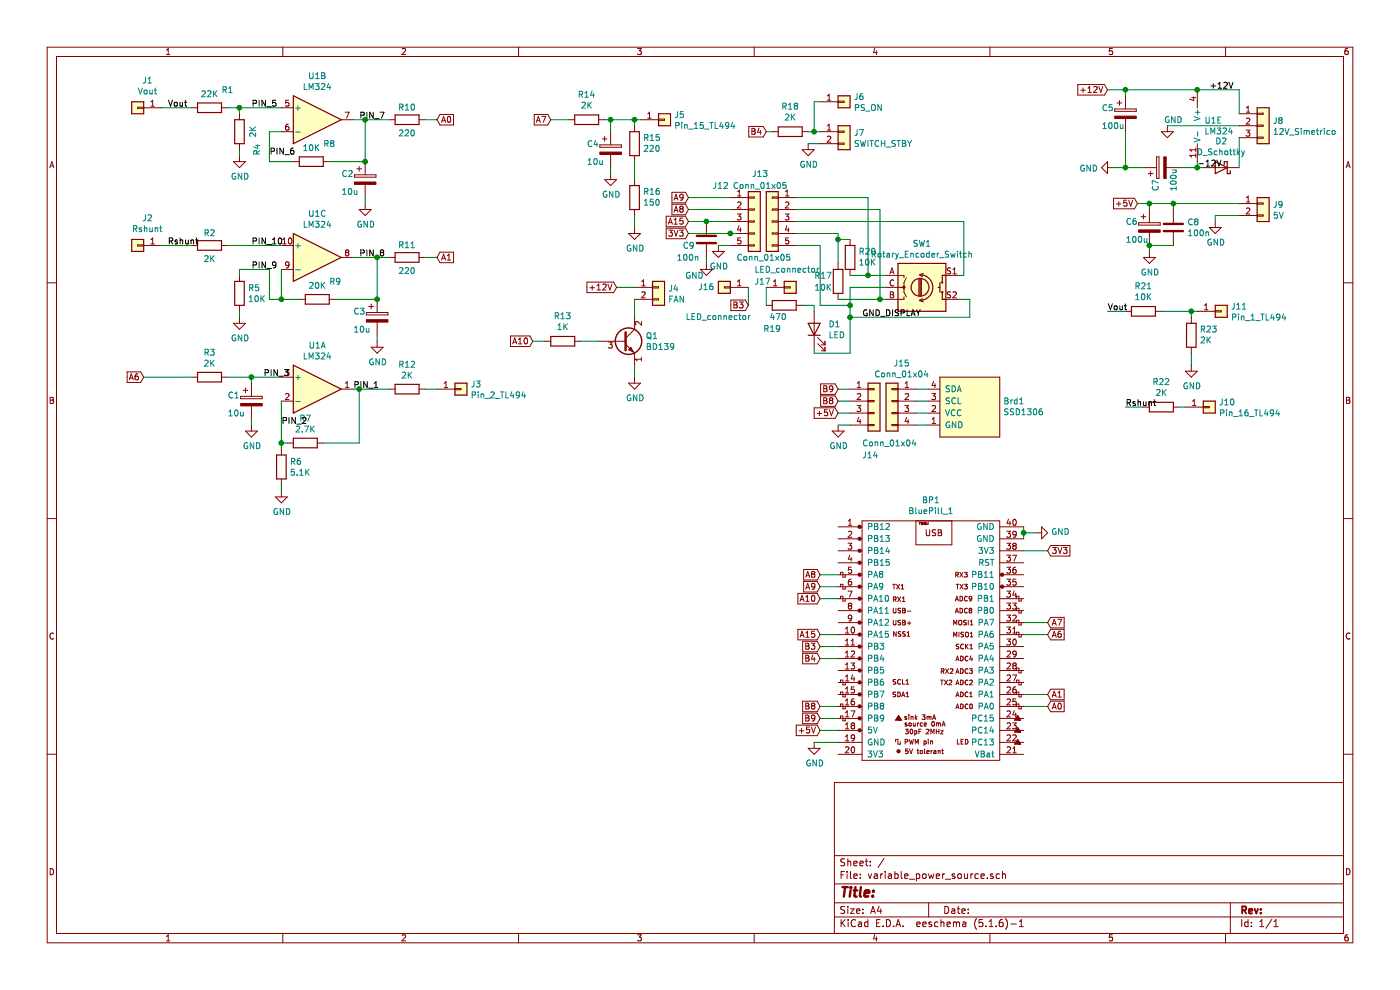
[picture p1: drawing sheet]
EESchema Schematic File Version 4
EELAYER 30 0
EELAYER END
$Descr A4 11693 8268
encoding utf-8
Sheet 1 1
Title ""
Date ""
Rev ""
Comp ""
Comment1 ""
Comment2 ""
Comment3 ""
Comment4 ""
$EndDescr
$Comp
L Amplifier_Operational:LM324 U1
U 1 1
P 2650 3250
F 0 "U1" H 2650 3617 50  0000 C CNN
F 1 "LM324" H 2650 3526 50  0000 C CNN
F 2 "Package_SO:SOIC-14_3.9x8.7mm_P1.27mm" H 2600 3350 50  0001 C CNN
F 3 "http://www.ti.com/lit/ds/symlink/lm2902-n.pdf" H 2700 3450 50  0001 C CNN
	1    2650 3250
	1    0    0    -1  
$EndComp
$Comp
L Amplifier_Operational:LM324 U1
U 2 1
P 2650 1000
F 0 "U1" H 2650 1367 50  0000 C CNN
F 1 "LM324" H 2650 1276 50  0000 C CNN
F 2 "Package_SO:SOIC-14_3.9x8.7mm_P1.27mm" H 2600 1100 50  0001 C CNN
F 3 "http://www.ti.com/lit/ds/symlink/lm2902-n.pdf" H 2700 1200 50  0001 C CNN
	2    2650 1000
	1    0    0    -1  
$EndComp
$Comp
L Amplifier_Operational:LM324 U1
U 3 1
P 2650 2150
F 0 "U1" H 2650 2517 50  0000 C CNN
F 1 "LM324" H 2650 2426 50  0000 C CNN
F 2 "Package_SO:SOIC-14_3.9x8.7mm_P1.27mm" H 2600 2250 50  0001 C CNN
F 3 "http://www.ti.com/lit/ds/symlink/lm2902-n.pdf" H 2700 2350 50  0001 C CNN
	3    2650 2150
	1    0    0    -1  
$EndComp
$Comp
L Amplifier_Operational:LM324 U1
U 5 1
P 10100 1050
F 0 "U1" H 10058 1096 50  0000 L CNN
F 1 "LM324" H 10058 1005 50  0000 L CNN
F 2 "Package_SO:SOIC-14_3.9x8.7mm_P1.27mm" H 10050 1150 50  0001 C CNN
F 3 "http://www.ti.com/lit/ds/symlink/lm2902-n.pdf" H 10150 1250 50  0001 C CNN
	5    10100 1050
	1    0    0    -1  
$EndComp
$Comp
L bluepill:BluePill_1 BP1
U 1 1
P 7200 4350
F 0 "BP1" H 7775 4525 50  0000 C CNN
F 1 "BluePill_1" H 7775 4434 50  0000 C CNN
F 2 "bluepill:YAAJ_BluePill" H 8450 2400 50  0001 C CNN
F 3 "" H 8450 2400 50  0001 C CNN
	1    7200 4350
	1    0    0    -1  
$EndComp
$Comp
L Device:R R3
U 1 1
P 1750 3150
F 0 "R3" V 1543 3150 50  0000 C CNN
F 1 "2K" V 1634 3150 50  0000 C CNN
F 2 "Resistor_THT:R_Axial_DIN0207_L6.3mm_D2.5mm_P2.54mm_Vertical" V 1680 3150 50  0001 C CNN
F 3 "~" H 1750 3150 50  0001 C CNN
	1    1750 3150
	0    1    1    0   
$EndComp
$Comp
L Device:C C8
U 1 1
P 9800 1900
F 0 "C8" H 9915 1946 50  0000 L CNN
F 1 "100n" H 9915 1855 50  0000 L CNN
F 2 "Capacitor_THT:C_Disc_D4.3mm_W1.9mm_P5.00mm" H 9838 1750 50  0001 C CNN
F 3 "~" H 9800 1900 50  0001 C CNN
	1    9800 1900
	1    0    0    -1  
$EndComp
$Comp
L Device:CP C1
U 1 1
P 2100 3350
F 0 "C1" H 1900 3400 50  0000 L CNN
F 1 "10u" H 1900 3250 50  0000 L CNN
F 2 "Capacitor_THT:CP_Radial_D4.0mm_P2.00mm" H 2138 3200 50  0001 C CNN
F 3 "~" H 2100 3350 50  0001 C CNN
	1    2100 3350
	1    0    0    -1  
$EndComp
$Comp
L Transistor_BJT:BD139 Q1
U 1 1
P 5200 2850
F 0 "Q1" H 5392 2896 50  0000 L CNN
F 1 "BD139" H 5392 2805 50  0000 L CNN
F 2 "Package_TO_SOT_THT:TO-126-3_Vertical" H 5400 2775 50  0001 L CIN
F 3 "http://www.st.com/internet/com/TECHNICAL_RESOURCES/TECHNICAL_LITERATURE/DATASHEET/CD00001225.pdf" H 5200 2850 50  0001 L CNN
	1    5200 2850
	1    0    0    -1  
$EndComp
$Comp
L Device:R R6
U 1 1
P 2350 3900
F 0 "R6" H 2420 3946 50  0000 L CNN
F 1 "5.1K" H 2420 3855 50  0000 L CNN
F 2 "Resistor_THT:R_Axial_DIN0207_L6.3mm_D2.5mm_P2.54mm_Vertical" V 2280 3900 50  0001 C CNN
F 3 "~" H 2350 3900 50  0001 C CNN
	1    2350 3900
	1    0    0    -1  
$EndComp
$Comp
L Device:R R7
U 1 1
P 2550 3700
F 0 "R7" V 2343 3700 50  0000 C CNN
F 1 "2.7K" V 2434 3700 50  0000 C CNN
F 2 "Resistor_THT:R_Axial_DIN0207_L6.3mm_D2.5mm_P2.54mm_Vertical" V 2480 3700 50  0001 C CNN
F 3 "~" H 2550 3700 50  0001 C CNN
	1    2550 3700
	0    1    1    0   
$EndComp
$Comp
L Device:R R12
U 1 1
P 3400 3250
F 0 "R12" V 3193 3250 50  0000 C CNN
F 1 "2K" V 3284 3250 50  0000 C CNN
F 2 "Resistor_THT:R_Axial_DIN0207_L6.3mm_D2.5mm_P2.54mm_Vertical" V 3330 3250 50  0001 C CNN
F 3 "~" H 3400 3250 50  0001 C CNN
	1    3400 3250
	0    1    1    0   
$EndComp
Wire Wire Line
	2100 3200 2100 3150
Connection ~ 2100 3150
Wire Wire Line
	2100 3150 2350 3150
Wire Wire Line
	2350 3350 2350 3700
Wire Wire Line
	2350 3700 2400 3700
Wire Wire Line
	2350 3750 2350 3700
Connection ~ 2350 3700
Wire Wire Line
	2950 3250 3000 3250
Wire Wire Line
	2700 3700 3000 3700
Wire Wire Line
	3000 3700 3000 3250
Connection ~ 3000 3250
$Comp
L power:GND #PWR04
U 1 1
P 2350 4100
F 0 "#PWR04" H 2350 3850 50  0001 C CNN
F 1 "GND" H 2355 3927 50  0000 C CNN
F 2 "" H 2350 4100 50  0001 C CNN
F 3 "" H 2350 4100 50  0001 C CNN
	1    2350 4100
	1    0    0    -1  
$EndComp
$Comp
L power:GND #PWR03
U 1 1
P 2100 3550
F 0 "#PWR03" H 2100 3300 50  0001 C CNN
F 1 "GND" H 2105 3377 50  0000 C CNN
F 2 "" H 2100 3550 50  0001 C CNN
F 3 "" H 2100 3550 50  0001 C CNN
	1    2100 3550
	1    0    0    -1  
$EndComp
Wire Wire Line
	2100 3550 2100 3500
Wire Wire Line
	2350 4050 2350 4100
$Comp
L Device:R R9
U 1 1
P 2650 2500
F 0 "R9" V 2500 2650 50  0000 C CNN
F 1 "20K" V 2534 2500 50  0000 C CNN
F 2 "Resistor_THT:R_Axial_DIN0207_L6.3mm_D2.5mm_P2.54mm_Vertical" V 2580 2500 50  0001 C CNN
F 3 "~" H 2650 2500 50  0001 C CNN
	1    2650 2500
	0    1    1    0   
$EndComp
Wire Wire Line
	2950 2150 3150 2150
Wire Wire Line
	3150 2150 3150 2500
Wire Wire Line
	3150 2500 2800 2500
$Comp
L Device:R R8
U 1 1
P 2600 1350
F 0 "R8" V 2450 1500 50  0000 C CNN
F 1 "10K" V 2484 1350 50  0000 C CNN
F 2 "Resistor_THT:R_Axial_DIN0207_L6.3mm_D2.5mm_P2.54mm_Vertical" V 2530 1350 50  0001 C CNN
F 3 "~" H 2600 1350 50  0001 C CNN
	1    2600 1350
	0    1    1    0   
$EndComp
Wire Wire Line
	2450 1350 2250 1350
Wire Wire Line
	2250 1350 2250 1100
Wire Wire Line
	2250 1100 2350 1100
Wire Wire Line
	2950 1000 3050 1000
Wire Wire Line
	3050 1000 3050 1350
Wire Wire Line
	3050 1350 2750 1350
$Comp
L Device:R R1
U 1 1
P 1750 900
F 0 "R1" V 1600 1050 50  0000 C CNN
F 1 "22K" V 1634 900 50  0000 C CNN
F 2 "Resistor_THT:R_Axial_DIN0207_L6.3mm_D2.5mm_P2.54mm_Vertical" V 1680 900 50  0001 C CNN
F 3 "~" H 1750 900 50  0001 C CNN
	1    1750 900 
	0    1    1    0   
$EndComp
Wire Wire Line
	1900 900  2000 900 
Wire Wire Line
	2000 950  2000 900 
$Comp
L power:GND #PWR01
U 1 1
P 2000 1300
F 0 "#PWR01" H 2000 1050 50  0001 C CNN
F 1 "GND" H 2005 1127 50  0000 C CNN
F 2 "" H 2000 1300 50  0001 C CNN
F 3 "" H 2000 1300 50  0001 C CNN
	1    2000 1300
	1    0    0    -1  
$EndComp
Wire Wire Line
	2000 1300 2000 1250
$Comp
L Device:R R11
U 1 1
P 3400 2150
F 0 "R11" V 3500 2150 50  0000 C CNN
F 1 "220" V 3284 2150 50  0000 C CNN
F 2 "Resistor_THT:R_Axial_DIN0207_L6.3mm_D2.5mm_P2.54mm_Vertical" V 3330 2150 50  0001 C CNN
F 3 "~" H 3400 2150 50  0001 C CNN
	1    3400 2150
	0    -1   -1   0   
$EndComp
$Comp
L Device:R R4
U 1 1
P 2000 1100
F 0 "R4" V 1850 1250 50  0000 C CNN
F 1 "2K" V 1884 1100 50  0000 C CNN
F 2 "Resistor_THT:R_Axial_DIN0207_L6.3mm_D2.5mm_P2.54mm_Vertical" V 1930 1100 50  0001 C CNN
F 3 "~" H 2000 1100 50  0001 C CNN
	1    2000 1100
	-1   0    0    1   
$EndComp
$Comp
L Device:R R10
U 1 1
P 3400 1000
F 0 "R10" V 3500 1000 50  0000 C CNN
F 1 "220" V 3284 1000 50  0000 C CNN
F 2 "Resistor_THT:R_Axial_DIN0207_L6.3mm_D2.5mm_P2.54mm_Vertical" V 3330 1000 50  0001 C CNN
F 3 "~" H 3400 1000 50  0001 C CNN
	1    3400 1000
	0    -1   -1   0   
$EndComp
$Comp
L Device:R R2
U 1 1
P 1750 2050
F 0 "R2" V 1850 2050 50  0000 C CNN
F 1 "2K" V 1634 2050 50  0000 C CNN
F 2 "Resistor_THT:R_Axial_DIN0207_L6.3mm_D2.5mm_P2.54mm_Vertical" V 1680 2050 50  0001 C CNN
F 3 "~" H 1750 2050 50  0001 C CNN
	1    1750 2050
	0    -1   -1   0   
$EndComp
Wire Wire Line
	3250 1000 3050 1000
Connection ~ 3050 1000
Wire Wire Line
	3250 2150 3150 2150
Connection ~ 3150 2150
Wire Wire Line
	3000 3250 3250 3250
Wire Wire Line
	2350 900  2000 900 
Connection ~ 2000 900 
Wire Wire Line
	1900 3150 2100 3150
Wire Wire Line
	1900 2050 2350 2050
$Comp
L Device:R R15
U 1 1
P 5300 1200
F 0 "R15" H 5230 1154 50  0000 R CNN
F 1 "220" H 5230 1245 50  0000 R CNN
F 2 "Resistor_THT:R_Axial_DIN0207_L6.3mm_D2.5mm_P2.54mm_Vertical" V 5230 1200 50  0001 C CNN
F 3 "~" H 5300 1200 50  0001 C CNN
	1    5300 1200
	-1   0    0    1   
$EndComp
$Comp
L Device:R R16
U 1 1
P 5300 1650
F 0 "R16" H 5230 1604 50  0000 R CNN
F 1 "150" H 5230 1695 50  0000 R CNN
F 2 "Resistor_THT:R_Axial_DIN0207_L6.3mm_D2.5mm_P2.54mm_Vertical" V 5230 1650 50  0001 C CNN
F 3 "~" H 5300 1650 50  0001 C CNN
	1    5300 1650
	-1   0    0    1   
$EndComp
$Comp
L Device:R R14
U 1 1
P 4900 1000
F 0 "R14" V 5107 1000 50  0000 C CNN
F 1 "2K" V 5016 1000 50  0000 C CNN
F 2 "Resistor_THT:R_Axial_DIN0207_L6.3mm_D2.5mm_P2.54mm_Vertical" V 4830 1000 50  0001 C CNN
F 3 "~" H 4900 1000 50  0001 C CNN
	1    4900 1000
	0    -1   -1   0   
$EndComp
Wire Wire Line
	5300 1350 5300 1500
Wire Wire Line
	5050 1000 5100 1000
Wire Wire Line
	5300 1000 5300 1050
$Comp
L power:GND #PWR08
U 1 1
P 5300 1900
F 0 "#PWR08" H 5300 1650 50  0001 C CNN
F 1 "GND" H 5305 1727 50  0000 C CNN
F 2 "" H 5300 1900 50  0001 C CNN
F 3 "" H 5300 1900 50  0001 C CNN
	1    5300 1900
	1    0    0    -1  
$EndComp
Wire Wire Line
	5300 1800 5300 1900
$Comp
L Device:CP C4
U 1 1
P 5100 1250
F 0 "C4" H 4900 1300 50  0000 L CNN
F 1 "10u" H 4900 1150 50  0000 L CNN
F 2 "Capacitor_THT:CP_Radial_D4.0mm_P2.00mm" H 5138 1100 50  0001 C CNN
F 3 "~" H 5100 1250 50  0001 C CNN
	1    5100 1250
	1    0    0    -1  
$EndComp
$Comp
L power:GND #PWR07
U 1 1
P 5100 1450
F 0 "#PWR07" H 5100 1200 50  0001 C CNN
F 1 "GND" H 5105 1277 50  0000 C CNN
F 2 "" H 5100 1450 50  0001 C CNN
F 3 "" H 5100 1450 50  0001 C CNN
	1    5100 1450
	1    0    0    -1  
$EndComp
Wire Wire Line
	5100 1450 5100 1400
Wire Wire Line
	5100 1000 5100 1100
Connection ~ 5100 1000
Wire Wire Line
	5100 1000 5300 1000
$Comp
L power:GND #PWR09
U 1 1
P 5300 3150
F 0 "#PWR09" H 5300 2900 50  0001 C CNN
F 1 "GND" H 5305 2977 50  0000 C CNN
F 2 "" H 5300 3150 50  0001 C CNN
F 3 "" H 5300 3150 50  0001 C CNN
	1    5300 3150
	1    0    0    -1  
$EndComp
Wire Wire Line
	5300 3150 5300 3050
$Comp
L Device:R R13
U 1 1
P 4700 2850
F 0 "R13" V 4907 2850 50  0000 C CNN
F 1 "1K" V 4816 2850 50  0000 C CNN
F 2 "Resistor_THT:R_Axial_DIN0207_L6.3mm_D2.5mm_P2.54mm_Vertical" V 4630 2850 50  0001 C CNN
F 3 "~" H 4700 2850 50  0001 C CNN
	1    4700 2850
	0    -1   -1   0   
$EndComp
Wire Wire Line
	4850 2850 5000 2850
$Comp
L Connector_Generic:Conn_01x03 J8
U 1 1
P 10550 1050
F 0 "J8" H 10630 1092 50  0000 L CNN
F 1 "12V_Simetrico" H 10630 1001 50  0000 L CNN
F 2 "Connector_PinHeader_2.54mm:PinHeader_1x03_P2.54mm_Vertical" H 10550 1050 50  0001 C CNN
F 3 "~" H 10550 1050 50  0001 C CNN
	1    10550 1050
	1    0    0    -1  
$EndComp
$Comp
L Connector_Generic:Conn_01x02 J4
U 1 1
P 5500 2400
F 0 "J4" H 5580 2392 50  0000 L CNN
F 1 "FAN" H 5580 2301 50  0000 L CNN
F 2 "Connector_PinHeader_2.54mm:PinHeader_1x02_P2.54mm_Vertical" H 5500 2400 50  0001 C CNN
F 3 "~" H 5500 2400 50  0001 C CNN
	1    5500 2400
	1    0    0    -1  
$EndComp
Wire Wire Line
	10350 750  10000 750 
Wire Wire Line
	10350 950  10350 750 
$Comp
L power:GND #PWR018
U 1 1
P 9750 1050
F 0 "#PWR018" H 9750 800 50  0001 C CNN
F 1 "GND" H 9800 1100 50  0000 C CNN
F 2 "" H 9750 1050 50  0001 C CNN
F 3 "" H 9750 1050 50  0001 C CNN
	1    9750 1050
	1    0    0    -1  
$EndComp
Wire Wire Line
	9750 1050 10350 1050
Text Label 10100 750  0    50   ~ 0
+12V
Text Label 10000 1400 0    50   ~ 0
-12V
$Comp
L Connector_Generic:Conn_01x01 J1
U 1 1
P 1150 900
F 0 "J1" H 1068 675 50  0000 C CNN
F 1 "Vout" H 1068 766 50  0000 C CNN
F 2 "Connector_PinHeader_2.54mm:PinHeader_1x01_P2.54mm_Vertical" H 1150 900 50  0001 C CNN
F 3 "~" H 1150 900 50  0001 C CNN
	1    1150 900 
	-1   0    0    1   
$EndComp
$Comp
L Connector_Generic:Conn_01x01 J2
U 1 1
P 1150 2050
F 0 "J2" H 1068 1825 50  0000 C CNN
F 1 "Rshunt" H 1068 1916 50  0000 C CNN
F 2 "Connector_PinHeader_2.54mm:PinHeader_1x01_P2.54mm_Vertical" H 1150 2050 50  0001 C CNN
F 3 "~" H 1150 2050 50  0001 C CNN
	1    1150 2050
	-1   0    0    1   
$EndComp
$Comp
L Connector_Generic:Conn_01x01 J3
U 1 1
P 3850 3250
F 0 "J3" H 3930 3292 50  0000 L CNN
F 1 "Pin_2_TL494" H 3930 3201 50  0000 L CNN
F 2 "Connector_PinHeader_2.54mm:PinHeader_1x01_P2.54mm_Vertical" H 3850 3250 50  0001 C CNN
F 3 "~" H 3850 3250 50  0001 C CNN
	1    3850 3250
	1    0    0    -1  
$EndComp
Wire Wire Line
	1600 2050 1350 2050
Wire Wire Line
	1350 900  1600 900 
Wire Wire Line
	3650 3250 3550 3250
Text GLabel 1200 3150 0    50   Input ~ 0
A6
Wire Wire Line
	1200 3150 1600 3150
Text GLabel 3650 1000 2    50   Input ~ 0
A0
Wire Wire Line
	3550 1000 3650 1000
Text GLabel 3650 2150 2    50   Input ~ 0
A1
Wire Wire Line
	3650 2150 3550 2150
$Comp
L Device:R R5
U 1 1
P 2000 2450
F 0 "R5" H 2070 2496 50  0000 L CNN
F 1 "10K" H 2070 2405 50  0000 L CNN
F 2 "Resistor_THT:R_Axial_DIN0207_L6.3mm_D2.5mm_P2.54mm_Vertical" V 1930 2450 50  0001 C CNN
F 3 "~" H 2000 2450 50  0001 C CNN
	1    2000 2450
	1    0    0    -1  
$EndComp
Wire Wire Line
	2000 2300 2000 2250
$Comp
L power:GND #PWR02
U 1 1
P 2000 2650
F 0 "#PWR02" H 2000 2400 50  0001 C CNN
F 1 "GND" H 2005 2477 50  0000 C CNN
F 2 "" H 2000 2650 50  0001 C CNN
F 3 "" H 2000 2650 50  0001 C CNN
	1    2000 2650
	1    0    0    -1  
$EndComp
Wire Wire Line
	2000 2600 2000 2650
$Comp
L Device:CP C2
U 1 1
P 3050 1500
F 0 "C2" H 2850 1550 50  0000 L CNN
F 1 "10u" H 2850 1400 50  0000 L CNN
F 2 "Capacitor_THT:CP_Radial_D4.0mm_P2.00mm" H 3088 1350 50  0001 C CNN
F 3 "~" H 3050 1500 50  0001 C CNN
	1    3050 1500
	1    0    0    -1  
$EndComp
$Comp
L power:GND #PWR05
U 1 1
P 3050 1700
F 0 "#PWR05" H 3050 1450 50  0001 C CNN
F 1 "GND" H 3055 1527 50  0000 C CNN
F 2 "" H 3050 1700 50  0001 C CNN
F 3 "" H 3050 1700 50  0001 C CNN
	1    3050 1700
	1    0    0    -1  
$EndComp
Wire Wire Line
	3050 1700 3050 1650
$Comp
L Device:CP C3
U 1 1
P 3150 2650
F 0 "C3" H 2950 2700 50  0000 L CNN
F 1 "10u" H 2950 2550 50  0000 L CNN
F 2 "Capacitor_THT:CP_Radial_D4.0mm_P2.00mm" H 3188 2500 50  0001 C CNN
F 3 "~" H 3150 2650 50  0001 C CNN
	1    3150 2650
	1    0    0    -1  
$EndComp
$Comp
L power:GND #PWR06
U 1 1
P 3150 2850
F 0 "#PWR06" H 3150 2600 50  0001 C CNN
F 1 "GND" H 3155 2677 50  0000 C CNN
F 2 "" H 3150 2850 50  0001 C CNN
F 3 "" H 3150 2850 50  0001 C CNN
	1    3150 2850
	1    0    0    -1  
$EndComp
Wire Wire Line
	3150 2850 3150 2800
Connection ~ 3150 2500
Connection ~ 3050 1350
Text GLabel 4600 1000 0    50   Input ~ 0
A7
Wire Wire Line
	4600 1000 4750 1000
$Comp
L Connector_Generic:Conn_01x01 J5
U 1 1
P 5550 1000
F 0 "J5" H 5630 1042 50  0000 L CNN
F 1 "Pin_15_TL494" H 5630 951 50  0000 L CNN
F 2 "Connector_PinHeader_2.54mm:PinHeader_1x01_P2.54mm_Vertical" H 5550 1000 50  0001 C CNN
F 3 "~" H 5550 1000 50  0001 C CNN
	1    5550 1000
	1    0    0    -1  
$EndComp
Wire Wire Line
	5350 1000 5300 1000
Connection ~ 5300 1000
Wire Wire Line
	5300 2500 5300 2650
Text GLabel 5150 2400 0    50   Input ~ 0
+12V
Text GLabel 9250 750  0    50   Input ~ 0
+12V
Connection ~ 10000 750 
Text GLabel 4450 2850 0    50   Input ~ 0
A10
Wire Wire Line
	4450 2850 4550 2850
$Comp
L Connector_Generic:Conn_01x02 J9
U 1 1
P 10550 1700
F 0 "J9" H 10630 1692 50  0000 L CNN
F 1 "5V" H 10630 1601 50  0000 L CNN
F 2 "Connector_PinHeader_2.54mm:PinHeader_1x02_P2.54mm_Vertical" H 10550 1700 50  0001 C CNN
F 3 "~" H 10550 1700 50  0001 C CNN
	1    10550 1700
	1    0    0    -1  
$EndComp
Text GLabel 9500 1700 0    50   Input ~ 0
+5V
$Comp
L power:GND #PWR019
U 1 1
P 10150 1850
F 0 "#PWR019" H 10150 1600 50  0001 C CNN
F 1 "GND" H 10155 1677 50  0000 C CNN
F 2 "" H 10150 1850 50  0001 C CNN
F 3 "" H 10150 1850 50  0001 C CNN
	1    10150 1850
	1    0    0    -1  
$EndComp
Wire Wire Line
	10150 1850 10150 1800
Wire Wire Line
	10150 1800 10350 1800
$Comp
L Device:CP C5
U 1 1
P 9400 950
F 0 "C5" H 9200 1000 50  0000 L CNN
F 1 "100u" H 9200 850 50  0000 L CNN
F 2 "Capacitor_THT:CP_Radial_D8.0mm_P2.50mm" H 9438 800 50  0001 C CNN
F 3 "~" H 9400 950 50  0001 C CNN
	1    9400 950 
	1    0    0    -1  
$EndComp
Wire Wire Line
	9400 800  9400 750 
$Comp
L power:GND #PWR016
U 1 1
P 9300 1400
F 0 "#PWR016" H 9300 1150 50  0001 C CNN
F 1 "GND" V 9305 1272 50  0000 R CNN
F 2 "" H 9300 1400 50  0001 C CNN
F 3 "" H 9300 1400 50  0001 C CNN
	1    9300 1400
	0    1    1    0   
$EndComp
$Comp
L Device:CP C6
U 1 1
P 9600 1900
F 0 "C6" H 9400 1950 50  0000 L CNN
F 1 "100u" H 9400 1800 50  0000 L CNN
F 2 "Capacitor_THT:CP_Radial_D8.0mm_P2.50mm" H 9638 1750 50  0001 C CNN
F 3 "~" H 9600 1900 50  0001 C CNN
	1    9600 1900
	1    0    0    -1  
$EndComp
Wire Wire Line
	9600 1750 9600 1700
$Comp
L power:GND #PWR017
U 1 1
P 9600 2100
F 0 "#PWR017" H 9600 1850 50  0001 C CNN
F 1 "GND" H 9605 1927 50  0000 C CNN
F 2 "" H 9600 2100 50  0001 C CNN
F 3 "" H 9600 2100 50  0001 C CNN
	1    9600 2100
	1    0    0    -1  
$EndComp
Wire Wire Line
	9600 2100 9600 2050
Wire Wire Line
	9250 750  9400 750 
Connection ~ 9400 750 
Wire Wire Line
	9800 2050 9600 2050
Connection ~ 9600 2050
Wire Wire Line
	9500 1700 9600 1700
Wire Wire Line
	9600 1700 9800 1700
Connection ~ 9600 1700
Wire Wire Line
	9800 1750 9800 1700
Connection ~ 9800 1700
Wire Wire Line
	9800 1700 10350 1700
Text GLabel 6400 1100 0    50   Input ~ 0
B4
Text GLabel 6250 2550 0    50   Input ~ 0
B3
$Comp
L Connector_Generic:Conn_01x02 J7
U 1 1
P 7050 1100
F 0 "J7" H 7130 1092 50  0000 L CNN
F 1 "SWITCH_STBY" H 7130 1001 50  0000 L CNN
F 2 "Connector_PinHeader_2.54mm:PinHeader_1x02_P2.54mm_Vertical" H 7050 1100 50  0001 C CNN
F 3 "~" H 7050 1100 50  0001 C CNN
	1    7050 1100
	1    0    0    -1  
$EndComp
Wire Wire Line
	6850 1100 6800 1100
$Comp
L power:GND #PWR011
U 1 1
P 6750 1200
F 0 "#PWR011" H 6750 950 50  0001 C CNN
F 1 "GND" H 6755 1027 50  0000 C CNN
F 2 "" H 6750 1200 50  0001 C CNN
F 3 "" H 6750 1200 50  0001 C CNN
	1    6750 1200
	1    0    0    -1  
$EndComp
Wire Wire Line
	6750 1200 6850 1200
$Comp
L Connector_Generic:Conn_01x01 J6
U 1 1
P 7050 850
F 0 "J6" H 7130 892 50  0000 L CNN
F 1 "PS_ON" H 7130 801 50  0000 L CNN
F 2 "Connector_PinHeader_2.54mm:PinHeader_1x01_P2.54mm_Vertical" H 7050 850 50  0001 C CNN
F 3 "~" H 7050 850 50  0001 C CNN
	1    7050 850 
	1    0    0    -1  
$EndComp
Wire Wire Line
	6850 850  6800 850 
Wire Wire Line
	6800 850  6800 1100
$Comp
L Device:R R18
U 1 1
P 6600 1100
F 0 "R18" V 6807 1100 50  0000 C CNN
F 1 "2K" V 6716 1100 50  0000 C CNN
F 2 "Resistor_THT:R_Axial_DIN0207_L6.3mm_D2.5mm_P2.54mm_Vertical" V 6530 1100 50  0001 C CNN
F 3 "~" H 6600 1100 50  0001 C CNN
	1    6600 1100
	0    -1   -1   0   
$EndComp
Wire Wire Line
	6400 1100 6450 1100
Wire Wire Line
	6750 1100 6800 1100
Connection ~ 6800 1100
$Comp
L Device:LED D1
U 1 1
P 6800 2750
F 0 "D1" V 6839 2632 50  0000 R CNN
F 1 "LED" V 6748 2632 50  0000 R CNN
F 2 "LED_THT:LED_D5.0mm" H 6800 2750 50  0001 C CNN
F 3 "~" H 6800 2750 50  0001 C CNN
	1    6800 2750
	0    -1   -1   0   
$EndComp
$Comp
L Device:Rotary_Encoder_Switch SW1
U 1 1
P 7700 2400
F 0 "SW1" H 7700 2767 50  0000 C CNN
F 1 "Rotary_Encoder_Switch" H 7700 2676 50  0000 C CNN
F 2 "Rotary_Encoder:RotaryEncoder_Alps_EC11E-Switch_Vertical_H20mm_CircularMountingHoles" H 7550 2560 50  0001 C CNN
F 3 "~" H 7700 2660 50  0001 C CNN
	1    7700 2400
	1    0    0    -1  
$EndComp
$Comp
L Device:R R19
U 1 1
P 6550 2550
F 0 "R19" V 6350 2650 50  0000 C CNN
F 1 "470" V 6450 2600 50  0000 C CNN
F 2 "Resistor_THT:R_Axial_DIN0207_L6.3mm_D2.5mm_P2.54mm_Vertical" V 6480 2550 50  0001 C CNN
F 3 "~" H 6550 2550 50  0001 C CNN
	1    6550 2550
	0    -1   -1   0   
$EndComp
Wire Wire Line
	6700 2550 6800 2550
Wire Wire Line
	6800 2550 6800 2600
Wire Wire Line
	6800 2950 6800 2900
Wire Wire Line
	8100 2500 8000 2500
$Comp
L Device:R R20
U 1 1
P 7100 2150
F 0 "R20" H 7030 2104 50  0000 R CNN
F 1 "10K" H 7030 2195 50  0000 R CNN
F 2 "Resistor_THT:R_Axial_DIN0207_L6.3mm_D2.5mm_P2.54mm_Vertical" V 7030 2150 50  0001 C CNN
F 3 "~" H 7100 2150 50  0001 C CNN
	1    7100 2150
	-1   0    0    1   
$EndComp
Wire Wire Line
	7100 2300 7250 2300
$Comp
L Device:R R17
U 1 1
P 7000 2350
F 0 "R17" H 6800 2400 50  0000 L CNN
F 1 "10K" H 6800 2300 50  0000 L CNN
F 2 "Resistor_THT:R_Axial_DIN0207_L6.3mm_D2.5mm_P2.54mm_Vertical" V 6930 2350 50  0001 C CNN
F 3 "~" H 7000 2350 50  0001 C CNN
	1    7000 2350
	1    0    0    -1  
$EndComp
Wire Wire Line
	7000 2500 7350 2500
Text GLabel 5750 1750 0    50   Input ~ 0
A8
Text GLabel 5750 1650 0    50   Input ~ 0
A9
Text GLabel 5750 1850 0    50   Input ~ 0
A15
$Comp
L Andy:SSD1306 Brd1
U 1 1
P 8100 3400
F 0 "Brd1" V 8146 3122 50  0000 R CNN
F 1 "SSD1306" V 8055 3122 50  0000 R CNN
F 2 "andy:128x64OLED" H 8100 3650 50  0001 C CNN
F 3 "" H 8100 3650 50  0001 C CNN
	1    8100 3400
	0    -1   -1   0   
$EndComp
Text GLabel 7000 3250 0    50   Input ~ 0
B9
Text GLabel 7000 3350 0    50   Input ~ 0
B8
Text GLabel 7000 3450 0    50   Input ~ 0
+5V
$Comp
L power:GND #PWR014
U 1 1
P 7000 3550
F 0 "#PWR014" H 7000 3300 50  0001 C CNN
F 1 "GND" H 7005 3377 50  0000 C CNN
F 2 "" H 7000 3550 50  0001 C CNN
F 3 "" H 7000 3550 50  0001 C CNN
	1    7000 3550
	1    0    0    -1  
$EndComp
Text Label 2950 3250 0    50   ~ 0
PIN_1
Text Label 2350 3550 0    50   ~ 0
PIN_2
Text Label 2200 3150 0    50   ~ 0
PIN_3
Text Label 3000 2150 0    50   ~ 0
PIN_8
Text Label 2100 2050 0    50   ~ 0
PIN_10
Text Label 2100 2250 0    50   ~ 0
PIN_9
Text Label 2250 1300 0    50   ~ 0
PIN_6
Text Label 2100 900  0    50   ~ 0
PIN_5
Text Label 3000 1000 0    50   ~ 0
PIN_7
Text GLabel 8750 5300 2    50   Input ~ 0
A6
Wire Wire Line
	8750 5300 8550 5300
Text GLabel 8750 5800 2    50   Input ~ 0
A1
Wire Wire Line
	8550 5800 8750 5800
Text GLabel 8750 5900 2    50   Input ~ 0
A0
Wire Wire Line
	8750 5900 8550 5900
Text GLabel 6850 5000 0    50   Input ~ 0
A10
Wire Wire Line
	6850 5000 7000 5000
Text GLabel 8750 5200 2    50   Input ~ 0
A7
Wire Wire Line
	8750 5200 8550 5200
Text GLabel 6850 5500 0    50   Input ~ 0
B4
Wire Wire Line
	6850 5500 7000 5500
Text GLabel 6850 5400 0    50   Input ~ 0
B3
Wire Wire Line
	6850 5400 7000 5400
Text GLabel 6850 4800 0    50   Input ~ 0
A8
Text GLabel 6850 4900 0    50   Input ~ 0
A9
Text GLabel 6850 5300 0    50   Input ~ 0
A15
Wire Wire Line
	6850 5300 7000 5300
Wire Wire Line
	6850 4900 7000 4900
Wire Wire Line
	6850 4800 7000 4800
Text GLabel 6850 5900 0    50   Input ~ 0
B8
Wire Wire Line
	6850 5900 7000 5900
Text GLabel 6850 6000 0    50   Input ~ 0
B9
Wire Wire Line
	6850 6000 7000 6000
Text GLabel 6850 6100 0    50   Input ~ 0
+5V
Wire Wire Line
	6850 6100 7000 6100
$Comp
L power:GND #PWR010
U 1 1
P 6800 6200
F 0 "#PWR010" H 6800 5950 50  0001 C CNN
F 1 "GND" H 6805 6027 50  0000 C CNN
F 2 "" H 6800 6200 50  0001 C CNN
F 3 "" H 6800 6200 50  0001 C CNN
	1    6800 6200
	1    0    0    -1  
$EndComp
Wire Wire Line
	6800 6200 7000 6200
Text GLabel 8750 4600 2    50   Input ~ 0
3V3
Wire Wire Line
	8750 4600 8550 4600
Text GLabel 5750 1950 0    50   Input ~ 0
3V3
Wire Wire Line
	9400 750  10000 750 
$Comp
L Device:D_Schottky D2
U 1 1
P 10200 1400
F 0 "D2" H 10200 1183 50  0000 C CNN
F 1 "D_Schottky" H 10200 1274 50  0000 C CNN
F 2 "Diode_THT:D_DO-41_SOD81_P10.16mm_Horizontal" H 10200 1400 50  0001 C CNN
F 3 "~" H 10200 1400 50  0001 C CNN
	1    10200 1400
	-1   0    0    1   
$EndComp
Wire Wire Line
	10350 1400 10350 1150
Wire Wire Line
	10050 1400 10000 1400
Wire Wire Line
	10000 1400 10000 1350
$Comp
L Device:CP C7
U 1 1
P 9700 1400
F 0 "C7" H 9500 1450 50  0000 L CNN
F 1 "100u" H 9500 1300 50  0000 L CNN
F 2 "Capacitor_THT:CP_Radial_D8.0mm_P2.50mm" H 9738 1250 50  0001 C CNN
F 3 "~" H 9700 1400 50  0001 C CNN
	1    9700 1400
	0    -1   -1   0   
$EndComp
Wire Wire Line
	9400 1400 9300 1400
Wire Wire Line
	9400 1100 9400 1400
Wire Wire Line
	9850 1400 10000 1400
Connection ~ 10000 1400
Wire Wire Line
	9550 1400 9400 1400
Connection ~ 9400 1400
Wire Wire Line
	2250 2500 2250 2250
Wire Wire Line
	2000 2250 2250 2250
Wire Wire Line
	2250 2500 2350 2500
Wire Wire Line
	2350 2250 2350 2500
Connection ~ 2350 2500
Wire Wire Line
	2350 2500 2500 2500
$Comp
L Device:R R23
U 1 1
P 9950 2800
F 0 "R23" H 9880 2754 50  0000 R CNN
F 1 "2K" H 9880 2845 50  0000 R CNN
F 2 "Resistor_THT:R_Axial_DIN0207_L6.3mm_D2.5mm_P2.54mm_Vertical" V 9880 2800 50  0001 C CNN
F 3 "~" H 9950 2800 50  0001 C CNN
	1    9950 2800
	-1   0    0    1   
$EndComp
$Comp
L Device:R R21
U 1 1
P 9550 2600
F 0 "R21" V 9757 2600 50  0000 C CNN
F 1 "10K" V 9666 2600 50  0000 C CNN
F 2 "Resistor_THT:R_Axial_DIN0207_L6.3mm_D2.5mm_P2.54mm_Vertical" V 9480 2600 50  0001 C CNN
F 3 "~" H 9550 2600 50  0001 C CNN
	1    9550 2600
	0    -1   -1   0   
$EndComp
Wire Wire Line
	9950 2600 9950 2650
$Comp
L power:GND #PWR020
U 1 1
P 9950 3050
F 0 "#PWR020" H 9950 2800 50  0001 C CNN
F 1 "GND" H 9955 2877 50  0000 C CNN
F 2 "" H 9950 3050 50  0001 C CNN
F 3 "" H 9950 3050 50  0001 C CNN
	1    9950 3050
	1    0    0    -1  
$EndComp
Wire Wire Line
	9250 2600 9400 2600
$Comp
L Connector_Generic:Conn_01x01 J11
U 1 1
P 10200 2600
F 0 "J11" H 10280 2642 50  0000 L CNN
F 1 "Pin_1_TL494" H 10280 2551 50  0000 L CNN
F 2 "Connector_PinHeader_2.54mm:PinHeader_1x01_P2.54mm_Vertical" H 10200 2600 50  0001 C CNN
F 3 "~" H 10200 2600 50  0001 C CNN
	1    10200 2600
	1    0    0    -1  
$EndComp
Wire Wire Line
	10000 2600 9950 2600
Connection ~ 9950 2600
$Comp
L Device:R R22
U 1 1
P 9700 3400
F 0 "R22" V 9907 3400 50  0000 C CNN
F 1 "2K" V 9816 3400 50  0000 C CNN
F 2 "Resistor_THT:R_Axial_DIN0207_L6.3mm_D2.5mm_P2.54mm_Vertical" V 9630 3400 50  0001 C CNN
F 3 "~" H 9700 3400 50  0001 C CNN
	1    9700 3400
	0    -1   -1   0   
$EndComp
Wire Wire Line
	9400 3400 9550 3400
$Comp
L Connector_Generic:Conn_01x01 J10
U 1 1
P 10100 3400
F 0 "J10" H 10180 3442 50  0000 L CNN
F 1 "Pin_16_TL494" H 10180 3351 50  0000 L CNN
F 2 "Connector_PinHeader_2.54mm:PinHeader_1x01_P2.54mm_Vertical" H 10100 3400 50  0001 C CNN
F 3 "~" H 10100 3400 50  0001 C CNN
	1    10100 3400
	1    0    0    -1  
$EndComp
Text Label 1400 2050 0    50   ~ 0
Rshunt
Text Label 9400 3400 0    50   ~ 0
Rshunt
Wire Wire Line
	9850 3400 9900 3400
Wire Wire Line
	9700 2600 9950 2600
Wire Wire Line
	9950 2950 9950 3050
Text Label 1400 900  0    50   ~ 0
Vout
Text Label 9250 2600 0    50   ~ 0
Vout
$Comp
L Connector_Generic:Conn_01x05 J12
U 1 1
P 6300 1850
F 0 "J12" H 5950 2150 50  0000 L CNN
F 1 "Conn_01x05" H 6150 1550 50  0000 L CNN
F 2 "Connector_PinHeader_2.54mm:PinHeader_1x05_P2.54mm_Vertical" H 6300 1850 50  0001 C CNN
F 3 "~" H 6300 1850 50  0001 C CNN
	1    6300 1850
	1    0    0    -1  
$EndComp
$Comp
L Connector_Generic:Conn_01x05 J13
U 1 1
P 6450 1850
F 0 "J13" H 6550 2250 50  0000 C CNN
F 1 "Conn_01x05" H 6550 2150 50  0000 C CNN
F 2 "Connector_PinHeader_2.54mm:PinHeader_1x05_P2.54mm_Vertical" H 6450 1850 50  0001 C CNN
F 3 "~" H 6450 1850 50  0001 C CNN
	1    6450 1850
	-1   0    0    -1  
$EndComp
Wire Wire Line
	7100 2000 7000 2000
Wire Wire Line
	7000 2000 7000 2200
Wire Wire Line
	6650 1950 7000 1950
Wire Wire Line
	7000 1950 7000 2000
Connection ~ 7000 2000
$Comp
L power:GND #PWR013
U 1 1
P 6000 2050
F 0 "#PWR013" H 6000 1800 50  0001 C CNN
F 1 "GND" H 6005 1877 50  0000 C CNN
F 2 "" H 6000 2050 50  0001 C CNN
F 3 "" H 6000 2050 50  0001 C CNN
	1    6000 2050
	1    0    0    -1  
$EndComp
Wire Wire Line
	6000 2050 6100 2050
Wire Wire Line
	6650 1650 7250 1650
Wire Wire Line
	7250 1650 7250 2300
Connection ~ 7250 2300
Wire Wire Line
	7250 2300 7400 2300
Wire Wire Line
	6650 1750 7350 1750
Wire Wire Line
	7350 1750 7350 2500
Connection ~ 7350 2500
Wire Wire Line
	7350 2500 7400 2500
Wire Wire Line
	5150 2400 5300 2400
Wire Wire Line
	6650 1850 8050 1850
Wire Wire Line
	8050 1850 8050 2300
Wire Wire Line
	8050 2300 8000 2300
$Comp
L Connector_Generic:Conn_01x01 J17
U 1 1
P 6600 2400
F 0 "J17" H 6300 2450 50  0000 L CNN
F 1 "LED_connector" H 6300 2550 50  0000 L CNN
F 2 "Connector_PinHeader_2.54mm:PinHeader_1x01_P2.54mm_Vertical" H 6600 2400 50  0001 C CNN
F 3 "~" H 6600 2400 50  0001 C CNN
	1    6600 2400
	1    0    0    -1  
$EndComp
$Comp
L Connector_Generic:Conn_01x01 J16
U 1 1
P 6050 2400
F 0 "J16" H 6200 2400 50  0000 C CNN
F 1 "LED_connector" H 6100 2650 50  0000 C CNN
F 2 "Connector_PinHeader_2.54mm:PinHeader_1x01_P2.54mm_Vertical" H 6050 2400 50  0001 C CNN
F 3 "~" H 6050 2400 50  0001 C CNN
	1    6050 2400
	-1   0    0    1   
$EndComp
Wire Wire Line
	6250 2400 6250 2550
Wire Wire Line
	6400 2400 6400 2550
$Comp
L Connector_Generic:Conn_01x04 J14
U 1 1
P 7300 3350
F 0 "J14" H 7200 2900 50  0000 L CNN
F 1 "Conn_01x04" H 7200 3000 50  0000 L CNN
F 2 "Connector_PinHeader_2.54mm:PinHeader_1x04_P2.54mm_Vertical" H 7300 3350 50  0001 C CNN
F 3 "~" H 7300 3350 50  0001 C CNN
	1    7300 3350
	1    0    0    -1  
$EndComp
$Comp
L Connector_Generic:Conn_01x04 J15
U 1 1
P 7450 3350
F 0 "J15" H 7368 3667 50  0000 C CNN
F 1 "Conn_01x04" H 7368 3576 50  0000 C CNN
F 2 "Connector_PinHeader_2.54mm:PinHeader_1x04_P2.54mm_Vertical" H 7450 3350 50  0001 C CNN
F 3 "~" H 7450 3350 50  0001 C CNN
	1    7450 3350
	-1   0    0    -1  
$EndComp
Wire Wire Line
	7100 3250 7000 3250
Wire Wire Line
	7000 3350 7100 3350
Wire Wire Line
	7100 3450 7000 3450
Wire Wire Line
	7000 3550 7100 3550
Wire Wire Line
	7650 3550 7750 3550
Wire Wire Line
	7750 3450 7650 3450
Wire Wire Line
	7650 3350 7750 3350
Wire Wire Line
	7750 3250 7650 3250
Wire Wire Line
	7100 2400 7100 2550
Wire Wire Line
	7100 2550 6850 2550
Wire Wire Line
	6850 2550 6850 2050
Wire Wire Line
	7100 2400 7400 2400
Wire Wire Line
	6650 2050 6850 2050
Wire Wire Line
	8100 2650 7100 2650
Wire Wire Line
	7100 2650 7100 2550
Wire Wire Line
	8100 2500 8100 2650
Connection ~ 7100 2550
Wire Wire Line
	6800 2950 7100 2950
Wire Wire Line
	7100 2950 7100 2650
Connection ~ 7100 2650
$Comp
L Device:C C9
U 1 1
P 5900 2000
F 0 "C9" H 5700 1950 50  0000 L CNN
F 1 "100n" H 5650 1850 50  0000 L CNN
F 2 "Capacitor_THT:C_Disc_D4.3mm_W1.9mm_P5.00mm" H 5938 1850 50  0001 C CNN
F 3 "~" H 5900 2000 50  0001 C CNN
	1    5900 2000
	1    0    0    -1  
$EndComp
Wire Wire Line
	5750 1950 6100 1950
Connection ~ 6100 1950
Wire Wire Line
	6100 1950 6150 1950
Wire Wire Line
	5750 1850 5900 1850
Connection ~ 5900 1850
Wire Wire Line
	5900 1850 6100 1850
Wire Wire Line
	5750 1750 6100 1750
Wire Wire Line
	5750 1650 6100 1650
$Comp
L power:GND #PWR012
U 1 1
P 5900 2200
F 0 "#PWR012" H 5900 1950 50  0001 C CNN
F 1 "GND" H 5800 2100 50  0000 C CNN
F 2 "" H 5900 2200 50  0001 C CNN
F 3 "" H 5900 2200 50  0001 C CNN
	1    5900 2200
	1    0    0    -1  
$EndComp
Wire Wire Line
	5900 2200 5900 2150
$Comp
L power:GND #PWR0101
U 1 1
P 8650 4450
F 0 "#PWR0101" H 8650 4200 50  0001 C CNN
F 1 "GND" V 8655 4322 50  0000 R CNN
F 2 "" H 8650 4450 50  0001 C CNN
F 3 "" H 8650 4450 50  0001 C CNN
	1    8650 4450
	0    -1   -1   0   
$EndComp
Wire Wire Line
	8650 4450 8550 4450
Wire Wire Line
	8550 4450 8550 4400
Wire Wire Line
	8550 4500 8550 4450
Connection ~ 8550 4450
Text Label 7200 2650 0    50   ~ 0
GND_DISPLAY
$EndSCHEMATC
